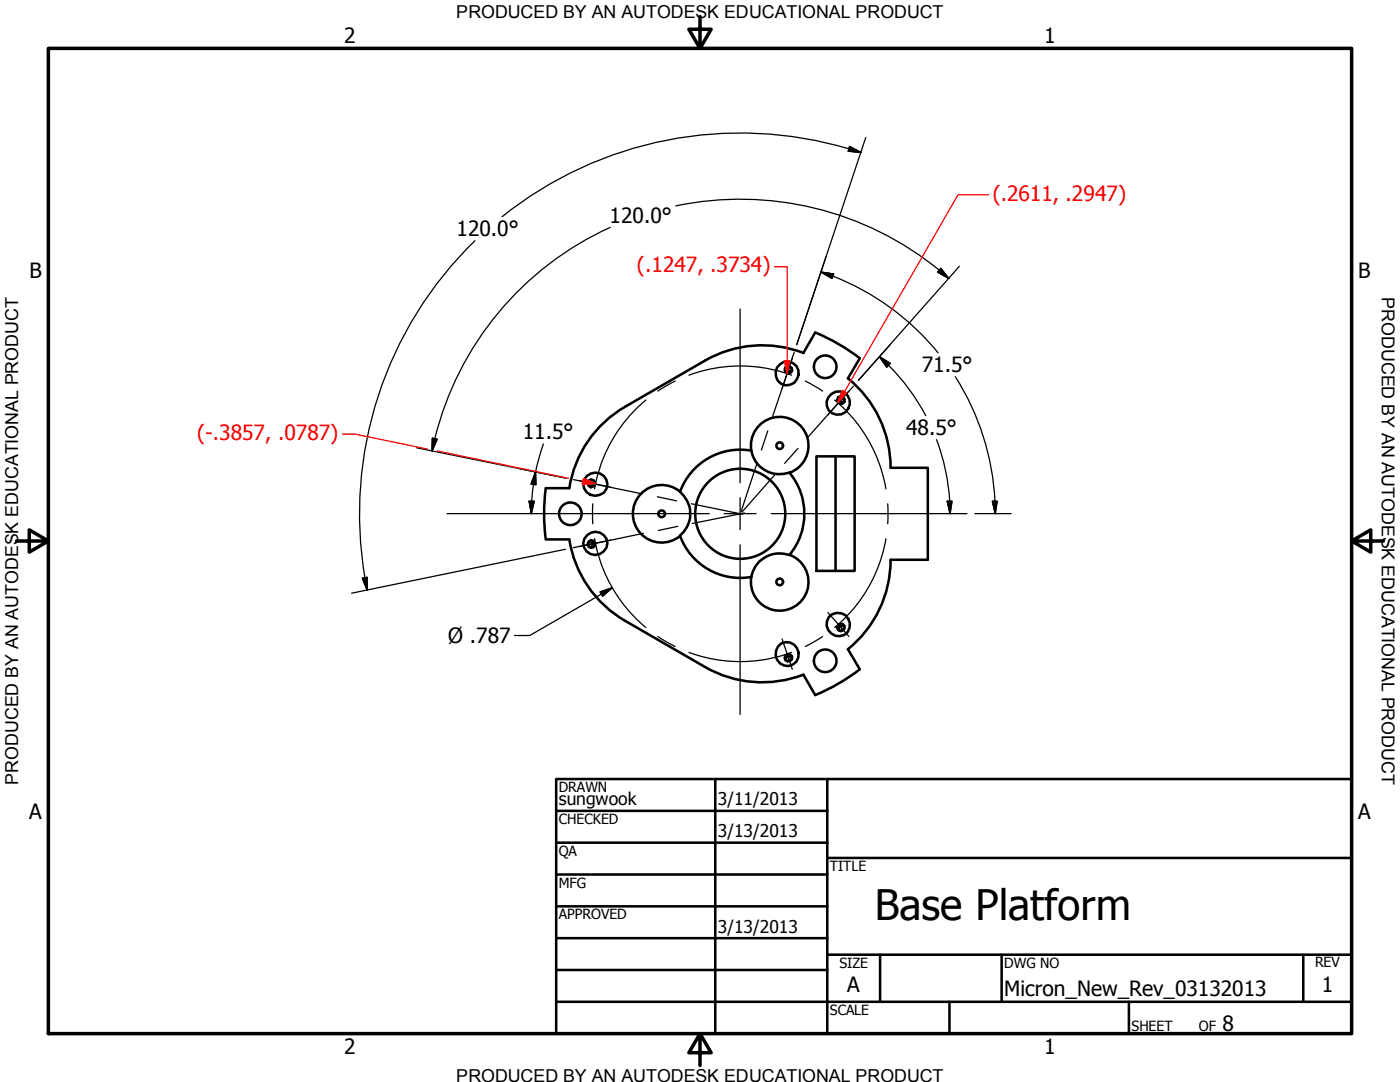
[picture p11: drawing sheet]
<svg xmlns="http://www.w3.org/2000/svg" width="279mm" height="216mm" viewBox="0 0 279 216" stroke-linecap="round" stroke-linejoin="round" font-family="sans-serif">
<!-- layer: Visible (ANSI) -->
<g fill="none" stroke="#000" stroke-width=".51">
<path d="M156.7 73.3l.1 .4 .4 .3h.5l.4-.2M157.1 73.1l.4 .2h.4M160.3 70.4l2.4-4a39.1 39.1 0 0 1 8.9 5.1M160.4 70.4a22.8 22.8 0 0 0-19.7 1.6l-15.9 9.2a22.8 22.8 0 0 0-11.2 16.2h-4.6M165.9 78.6a2.32 2.32 0 0 1 3.7 1.3 2.32 2.32 0 0 1-2.7 2.8 2.28 2.28 0 0 1-1.9-1.7 2.28 2.28 0 0 1 .9-2.4zM167.4 79.2v.4l.2 .4 .5 .2 .4-.1M167.9 79.1l.2 .4 .4 .2M169.2 75.5a22.9 22.9 0 0 1 8.5 17.8M171.6 71.5l-2.4 4M108.9 97.4a39.1 39.1 0 0 0 0 10.2M117.5 95.9l.1 .5-.3 .4M117.9 95.7l.3 .4 .1 .4-.3 .4-.3 .2"/>
<path d="M149.9 89.9a5.8 5.8 0 0 0 7.6 4.4 12.8 12.8 0 0 1 0 16.4 5.8 5.8 0 0 0-7.6 4.4M149.9 89.9a5.7 5.7 0 0 1 4.4-6.6 5.7 5.7 0 0 1 6.8 4 5.7 5.7 0 0 1-3.5 7M149.9 89.9a12.8 12.8 0 0 0-14.2 8.2M162.9 91.1h7.7v22.8h-7.7zM166.8 91.1v22.8M177.7 93.3h7.5v18.4h-7.5a22.9 22.9 0 0 1-8.5 17.9M109 107.6h4.6a22.8 22.8 0 0 0 11.2 16.3l15.9 9.2M117.3 108.3l.3 .3-.1 .6M117.7 107.9l.3 .2 .3 .4-.1 .5-.3 .3M135.7 106.9a5.7 5.7 0 0 0-.6-9.1 5.7 5.7 0 0 0-8.6 2.9 5.7 5.7 0 0 0 5.2 7.6 5.7 5.7 0 0 0 4-1.4 12.8 12.8 0 0 0 14.2 8.2M157.6 110.7a5.7 5.7 0 0 1 3.5 7.1 5.7 5.7 0 0 1-6.8 3.9 5.7 5.7 0 0 1-4.4-6.6M157.9 131.7h-.4l-.4 .3"/>
<path d="M158.1 131.3l-.4-.3h-.5l-.4 .3-.1 .4M168.5 124.9l-.9 .1-.2 .4v.5M168.5 125.3l-.4 .2-.2 .4M169.2 129.5l2.4 4.1a39.1 39.1 0 0 1-8.9 5.1l-2.4-4.1a22.9 22.9 0 0 1-19.6-1.5"/>
<circle cx="157.1" cy="74.6" r="2.34"/>
<circle cx="157.4" cy="73.8" r=".75"/>
<circle cx="164.7" cy="73.2" r="2.25"/>
<circle cx="167.8" cy="79.8" r=".75"/>
<circle cx="118" cy="96.5" r=".76"/>
<circle cx="118.8" cy="96.6" r="2.36"/>
<circle cx="155.6" cy="88.9" r=".67"/>
<circle cx="113.8" cy="102.5" r="2.25"/>
<circle cx="118" cy="108.6" r=".76"/>
<circle cx="118.8" cy="108.4" r="2.35"/>
<circle cx="132" cy="102.5" r=".67"/>
<circle cx="147.7" cy="102.5" r="9"/>
<circle cx="155.6" cy="116.1" r=".67"/>
<circle cx="157.1" cy="130.5" r="2.34"/>
<circle cx="157.3" cy="131.2" r=".74"/>
<circle cx="164.7" cy="131.9" r="2.25"/>
<circle cx="167.3" cy="124.6" r="2.33"/>
<circle cx="167.8" cy="125.2" r=".74"/>
</g>
<!-- layer: Hidden Narrow (ANSI) -->
<path d="M9.7 9.7h260v196.5h-260zM139.7 3.3v6.4l-2.2-3.9h4.4l-2.2 3.9M3.3 107.9h6.4l-3.9-2.2v4.5l3.9-2.3M269.7 107.9l3.9 2.3v-4.5l-3.9 2.2h6.4M139.7 206.2l2.2 3.9h-4.4l2.2-3.9v6.4" fill="none" stroke="#000" stroke-width=".7"/>
<!-- layer: Hidden (ANSI) -->
<g fill="none" stroke="#000" stroke-width=".51">
<path d="M111 155.4h158.7v50.8h-158.7zM142.7 155.4v50.8M165.1 155.4v50.8M111 161.8h54.1M111 168.1h54.1M111 174.5h54.1M165.1 171.2h104.6M111 180.8h54.1M111 187.2h54.1M111 193.5h54.1M111 199.9h158.7M165.1 190.5h104.6"/>
<path d="M175.6 190.5v9.4M189.5 199.9v6.3M199.9 190.5v9.4M225.3 199.9v6.3M260.1 190.5v9.4"/>
</g>
<!-- layer: Visible Narrow (ANSI) -->
<path d="M147.7 61.7v34.6M158.1 71.5l-2 6M169.4 78l-4.2 4.8M115.7 95.9l6.2 1.3M147.7 99.3v6.4M89.2 102.5h52.3M121.9 107.8l-6.2 1.2M144.5 102.5h6.4M147.7 108.7v33.9M153.9 102.5h39.1M156.1 127.5l2 6M165.2 122.2l4.2 4.8" fill="none" stroke="#000" stroke-width=".25"/>
<!-- layer: Border (ANSI) -->
<g fill="none" stroke="#000" stroke-width=".25">
<path d="M128.9 79.8a29.5 29.5 0 0 0-10.1 16.8M134.7 76l-3.4 2M137.5 74.9a29.5 29.5 0 0 1 20.5 0M158.5 70.3l-4.3 12.8M160.7 76l3.5 2M166.6 79.8a29.5 29.5 0 0 1 10.2 17.8M167.9 79.8l-6.7 7.4M170.3 77.1l-2.5 2.7M114.4 95.7l13.8 2.9M118.8 96.6l-.1 1M131.2 99.1l3.9 .8M151 92.6l-3.1 9.5"/>
<path d="M153.2 86l-1.2 3.8M154.6 94.7l-6.5 7.5M159.3 89.5l-2.7 3M118.3 100.5v4M118.7 107.5l.6 2.9 1.1 3.3M120.5 113.7a29.5 29.5 0 0 0 8.4 11.5M128.4 106.4l-14 2.9M135.3 105l-3.9 .9M138 100.5l10.2 2.1M148.6 102.4l-10.4 2.1M176.8 107.5a29.5 29.5 0 0 1-10.2 17.7M177.2 100.5v4"/>
<path d="M131.3 127l3.4 2M137.5 130.2a29.5 29.5 0 0 0 20.5 0M164.2 127l-3.5 2"/>
</g>
<!-- layer: Title (ANSI) -->
<g fill="none" stroke="#000" stroke-width=".25">
<path d="M169.4 29.7l2.4 .7M169.4 29.7a76 76 0 0 0-69.2 13.6M169.5 29.2l2.3 1.2-2.5-.2zM172.8 27.4l-13.8 41.4M94.8 48a76 76 0 0 0-21.5 69.7M121.8 45.4a62.8 62.8 0 0 0-35 42.1M134.9 41.1a62.7 62.7 0 0 1 54.5 14.5M163.8 54.3l2.6 .4-.3 .9zM163.8 54.3l2.4 .8M166.2 55.1a50.9 50.9 0 0 1 21 15.3M187.8 53.5l1.6 2.1-2.3-1.3zM191.5 53.1l-20.2 22.8 6.3-7.1"/>
<path d="M175.5 71.2l2.2 1.3-.7 .8zM175.5 71.2l1.8 1.7M177.3 72.9a41.9 41.9 0 0 1 7.5 10M190.6 75.2a50.9 50.9 0 0 1 8 27.3M83.1 89.3l29.7 6.1M86.3 87.4l.9 .2-1 2.4zM86.8 87.5l-.6 2.5M106.5 96.6l-.3 2.9-.2 3M106.9 94.2v2.5l-.9-.1zM106.9 94.2l-.5 2.4M108.4 88.6l-.8 2.8-.7 2.8M186.9 87.7a41.9 41.9 0 0 1 2.6 12.3"/>
<path d="M72.3 115.4l1-.2v2.5zM105.6 100h1l-.6 2.5zM112.8 109.6l-42.6 8.8M119.8 118.1l2.4-.8-1.9 1.6zM122.2 117.3l-16.5 9.5h-3M189 100h1l-.4 2.5zM189.5 100l.1 2.5M194.6 102.5h7.2M198.1 100h.9l-.4 2.5z"/>
</g>
<g fill="#000" stroke="#000" stroke-width=".25">
<path d="M169.3 30.2l2.5 .2zM169.5 29.2l2.3 1.2-2.5-.2zM163.8 54.3l2.6 .4zM163.8 54.3l2.6 .4-.3 .9zM187.1 54.3l2.3 1.3zM187.8 53.5l1.6 2.1-2.3-1.3zM175.5 71.2l2.2 1.3zM175.5 71.2l2.2 1.3-.7 .8zM86.3 87.4l-.1 2.6zM86.3 87.4l.9 .2-1 2.4zM106.9 94.2v2.5zM106.9 94.2v2.5l-.9-.1z"/>
<path d="M72.3 115.4l1 2.3zM72.3 115.4l1-.2v2.5zM105.6 100l.4 2.5zM105.6 100h1l-.6 2.5zM120.3 118.9l1.9-1.6zM119.8 118.1l2.4-.8-1.9 1.6zM189 100l.6 2.5zM189 100h1l-.4 2.5zM198.1 100l.5 2.5zM198.1 100h.9l-.4 2.5z"/>
</g>
<!-- layer: Sketch Geometry (ANSI) -->
<g fill="#f00" stroke="#f00" stroke-width=".25">
<path d="M116.2 96.5h2.6z"/>
<path d="M116.5 95.5l2.3 1h-2.6z"/>
<path d="M168.1 77.9l-.8 2.4z"/>
<path d="M168.1 77.9l.9 .5-1.7 1.9z"/>
<path d="M156.6 72l.5 2.5z"/>
<path d="M156.6 72h1l-.5 2.5z"/>
</g>
<path d="M197.3 38.9h-6.1l-23.8 41.3M154.6 53.2h2.5v21M157.2 73.7l.4-1.7h-1l.4 2.3M169 78.4l-.9-.5-.8 2.4M68.3 86.6h2.5l14.5 3M87.2 90l26.3 5.4M116.3 96.2l-.1 .3h1.7M116.3 96l.2-.5 2.2 1" fill="none" stroke="#f00" stroke-width=".25"/>
<text font-size="8.4" x="174.6" y="183.6">Base Platform</text>
<g font-size="4.2">
<text x="68.7" y="8.6">2</text>
<text x="208.4" y="8.6">1</text>
<text x="91.1" y="47.2">120.0°</text>
<text x="121.7" y="44.5">120.0°</text>
<text x="5.9" y="55.5">B</text>
<text x="271.1" y="55.5">B</text>
<text x="184" y="74.3">71.5°</text>
<text x="104.3" y="87.7">11.5°</text>
<text x="180.8" y="86.9">48.5°</text>
<text x="89.5" y="128.3">Ø .787</text>
<text x="5.8" y="163.4">A</text>
<text x="271" y="163.4">A</text>
<text x="169.1" y="198">A</text>
<text x="263.8" y="198">1</text>
<text x="200.4" y="198.8">Micron_New_Rev_03132013</text>
<text x="244" y="205.7">8</text>
<text x="68.7" y="210.3">2</text>
<text x="208.4" y="210.3">1</text>
</g>
<g font-size="4.2" fill="#f00">
<text x="198.1" y="40.1">(.2611, .2947)</text>
<text x="127.1" y="54.4">(.1247, .3734)</text>
<text x="39.4" y="87.8">(-.3857, .0787)</text>
</g>
<g font-size="3.6">
<text x="91.1" y="3.6">PRODUCED BY AN AUTODESK EDUCATIONAL PRODUCT</text>
<text x="275.8" y="59.3" transform="rotate(90 275.8 59.3)">PRODUCED BY AN AUTODESK EDUCATIONAL PRODUCT</text>
<text x="3.6" y="156.6" transform="rotate(-90 3.6 156.6)">PRODUCED BY AN AUTODESK EDUCATIONAL PRODUCT</text>
<text x="91.1" y="215.9">PRODUCED BY AN AUTODESK EDUCATIONAL PRODUCT</text>
</g>
<g font-size="3.5">
<text x="111.5" y="160.6">sungwook</text>
<text x="143.3" y="160.7">3/11/2013</text>
<text x="143.3" y="167.1">3/13/2013</text>
<text x="143.3" y="186.1">3/13/2013</text>
</g>
<g font-size="2.8">
<text x="111.5" y="158">DRAWN</text>
<text x="111.5" y="164.4">CHECKED</text>
<text x="111.5" y="170.8">QA</text>
<text x="165.6" y="173.7">TITLE</text>
<text x="111.5" y="177.1">MFG</text>
<text x="111.5" y="183.5">APPROVED</text>
<text x="167.5" y="193.1">SIZE</text>
<text x="200.4" y="193.1">DWG NO</text>
<text x="262.4" y="193">REV</text>
<text x="165.6" y="202.5">SCALE</text>
<text x="225.8" y="205.7">SHEET</text>
<text x="239.3" y="205.7">OF</text>
</g>
</svg>
